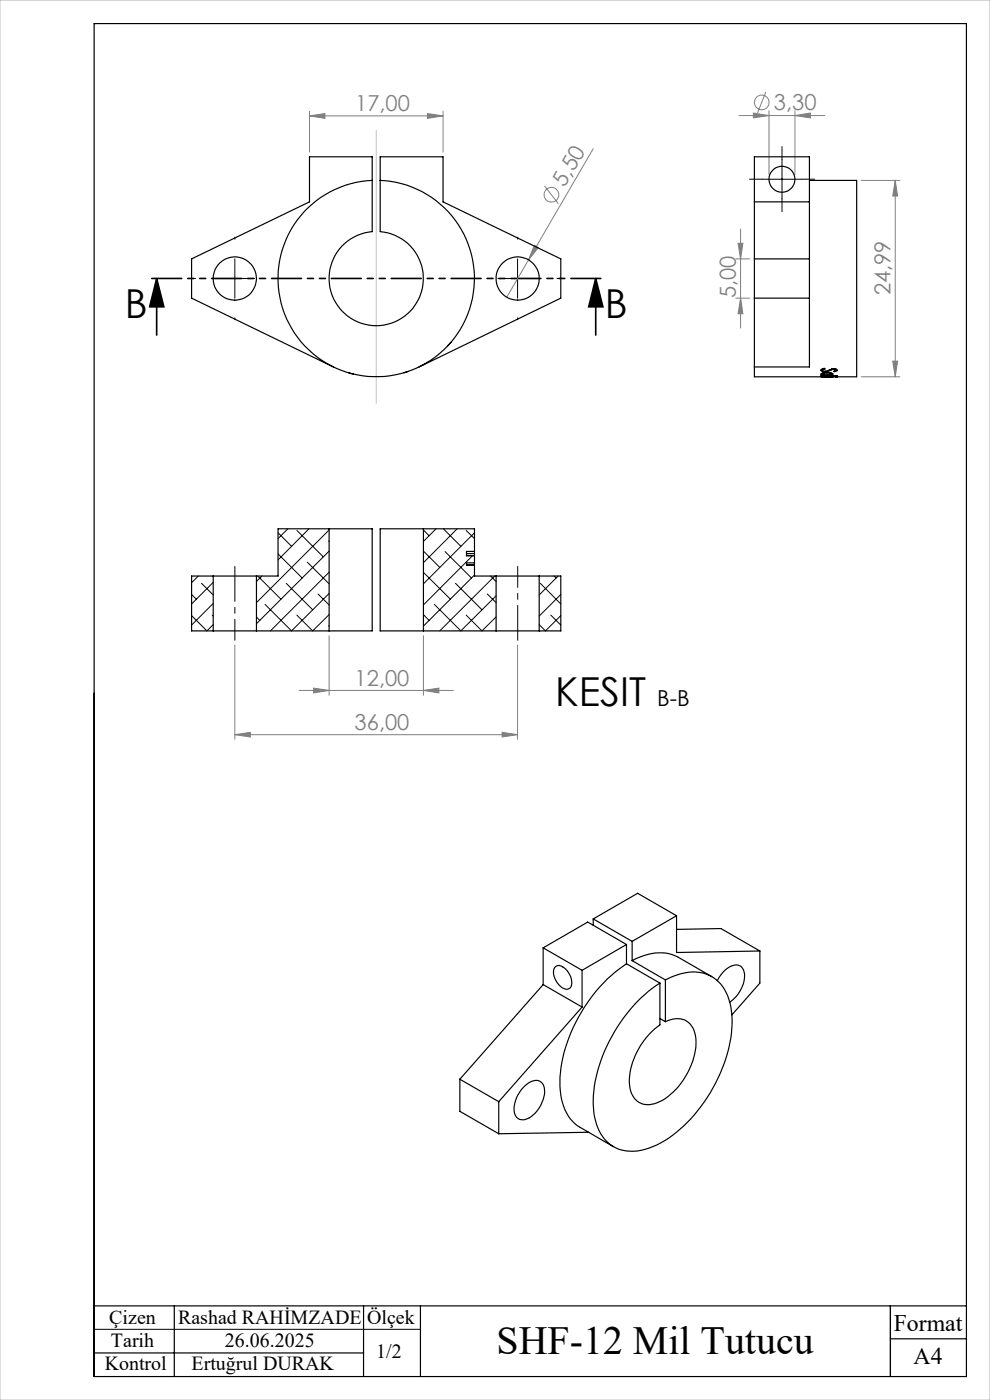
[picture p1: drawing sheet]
<svg xmlns="http://www.w3.org/2000/svg" width="210mm" height="297mm" viewBox="0 0 210 297" stroke-linecap="round" stroke-linejoin="round" font-family="sans-serif">
<g fill="none" stroke="#808080" stroke-width=".21">
<path d="M162.5 19.5l-1.8 4.5M65.7 24.6l3.2-.5v1zM65.7 23.6v8.7M65.7 24.6h28.3M90.7 24.1l3.3 .5-3.3 .5zM94 23.6v8.7M115.5 39.4l2.9 3.8M125.8 31.5l-13.7 23.6M156.8 24.5h18.2M159.8 24l3.3 .5-3.3 .5zM163.1 23.5v13.5M168.6 24.5l3.3-.5v1z"/>
<path d="M168.6 23.5v13.5M182.7 38.3h8.2M189.9 38.3l.5 3.3h-1zM189.9 38.3v41.6M112.1 55.1l-4.6 7.9M113.3 52l.9 .5-2.1 2.6zM156.1 54.9h2.9M156.6 51.6h1l-.5 3.3zM157.1 48.6v21M156.1 63.2h2.9M157.1 63.2l.5 3.4h-1zM182.7 79.9h8.2"/>
<path d="M189.4 76.6h1l-.5 3.3zM49.8 136.8v20M69.8 134.9v12.6M89.8 134.9v12.6M109.8 136.8v20M49.8 155.9l3.3-.5v.9zM49.8 155.9h60M63.5 146.5h32.7M66.5 146l3.3 .5-3.3 .5zM89.8 146.5l3.3-.5v1zM106.5 155.4l3.3 .5-3.3 .4z"/>
<circle cx="161.6" cy="21.7" r="1.55"/>
<circle cx="117" cy="41.3" r="1.56"/>
</g>
<path d="M33.2 59.1l1.5 6h-2.9zM33.2 59.1v12M126.4 59.1l1.5 6h-3zM126.4 59.1v12" fill="none" stroke="#000" stroke-width=".35"/>
<path d="M49.8 120.2v15.6M109.8 135.8v-15.6" fill="none" stroke="#000" stroke-width=".21" stroke-dasharray="15.2 1.3 1.3 1.3" stroke-dashoffset="7.8"/>
<path d="M161.7 38h-2.7M165.9 33.8v-2.7M170.1 38h2.7M41.5 59.1h-.4M49.8 50.7v-.4M58.2 59.1h.4M101.5 59.1h-.4M109.8 50.7v-.4M118.2 59.1h.4M165.9 42.2v2.7M49.8 67.4v.4M109.8 67.4v.4" fill="none" stroke="#000" stroke-width=".21" stroke-dasharray="15.2 1.3 1.3 1.3"/>
<path d="M161.7 38h8.3M165.9 33.9v8.3M45.6 59.1h8.4M49.8 54.9v8.3M105.6 59.1h8.4M109.8 54.9v8.3M20 282h69.2" fill="none" stroke="#000" stroke-width=".21"/>
<path d="M128.4 59.1h-97.1" fill="none" stroke="#000" stroke-width=".35" stroke-dasharray="6.3 1.3 1.3 1.3 1.3 1.3" stroke-dashoffset="-.9"/>
<path d="M20 5h185v287h-185zM20 277h185M37 277v15M77.1 277v15M89.2 277v15M188.9 277v15M20 287h57.1M188.9 284h16.1" fill="none" stroke="#000" stroke-width=".25"/>
<path d="M0 0h210v297h-210zM79.8 27.7v57.8" fill="none" stroke="#c0c0c0" stroke-width=".21"/>
<path d="M126.4 59.1l1.5 6h-3zM33.2 59.1l1.5 6h-2.9z" fill="#000"/>
<g fill="#808080">
<path d="M113.3 52l.9 .5-2.1 2.6z"/>
<path d="M49.8 155.9l3.3-.5v.9zM106.5 155.4l3.3 .5-3.3 .4zM159.8 24l3.3 .5-3.3 .5zM168.6 24.5l3.3-.5v1z"/>
<path d="M89.8 146.5l3.3-.5v1zM66.5 146l3.3 .5-3.3 .5z"/>
<path d="M90.7 24.1l3.3 .5-3.3 .5zM65.7 24.6l3.2-.5v1z"/>
<path d="M189.9 38.3l.5 3.3h-1zM189.4 76.6h1l-.5 3.3zM156.6 51.6h1l-.5 3.3zM157.1 63.2l.5 3.4h-1z"/>
</g>
<g fill="none" stroke="#000" stroke-width=".25">
<path d="M79 38.3a20.8 20.8 0 0 0-17.1 31.4 20.8 20.8 0 0 0 35.8 0 20.8 20.8 0 0 0-17.1-31.4M160 33.3h11.7v44.6h-11.7zM171.7 38.3h10v41.6h-4M160 42.8h11.7M160 54.9h11.7M70.7 77.9l-30.1-14.7v-8.3l25.1-12.1v-9.5h13.3v15.8a10 10 0 0 0-7.7 15.2 10 10 0 0 0 17 0 10 10 0 0 0-7.7-15.2v-15.8h13.4v9.5l25 12.1v8.3l-30.1 14.7M74 79.1l.9 .2M86.5 78.8l-.8 .3M95.7 72.6l-.7 .7M160 77.9v2h17.2M160 63.2h11.7M174.2 79.9h.1"/>
<path d="M174.4 78.5l.6-.2-.2-.2-.7 .4 .3 .3h.6M174.4 78.5l.6 .3M174.4 79.3l.6 .2h1.1l.3-.2M174.4 78.2v.3M174.4 79.2v.1M174.6 79.5l-.4 .1h2.4l-.4-.1M174.6 79.5h.1M175 78.8h.1M175.1 79.8l-.9-.1h3.4l-1.4 .1M175.1 79.8h.7M175.1 79.7v.1M175.4 79l-.9 .1-.3 .2 .4 .2"/>
<path d="M175.4 79l.9 .1 .4 .2-.5 .2M175.4 79.1l1 .2M175.4 79.1l-1 .2M175.4 79v.1M175.8 79.8l.6 .1M175.8 79.7v.1M176.1 78.6l-1.1 .2M176.1 78.4v.2M176.2 79.8l.5 .1h-1.3M176.2 79.5h.1M176.2 79.7v.1M176.4 79.9h-.5"/>
<path d="M176.4 79.2v.1M176.4 79.8v.1M176.4 78.4l-.3 .2M176.4 78.3v.1M176.6 79.9h.1M176.8 78.3l-.4 .1M176.8 78.3l.5 .2M176.8 78.2l.6 .1 .2 .3-.5 .2M176.8 78.2l-1.8 .6M176.8 78.2v.1M177.1 78.7v.1M177.2 79.9h.2"/>
<path d="M177.3 78.5l-.5 .3h.3M177.3 78.2v.3M177.4 79.9h.3M69.8 112.2h9.2v21.6h-9.2M69.8 112.2h-10.8v10h-4.6M69.8 112.2v21.6M89.8 112.2h10.8v4.8h-1.6v.9h1.6M89.8 112.2h-9.2v21.6h9.2M89.8 112.2v21.6M99 119.8h1.6M99 117.4h1.6M99 117.9h1.6"/>
<path d="M100.6 119.8v.1M100.6 117v.4M100.6 119.4h-1.6v.5h1.6v2.3h4.6M100.6 117.4v.5M100.6 119.4v.4M100.6 117.9v1.5M45.2 133.8h9.2M45.2 122.2h9.2M45.2 122.2h-4.6v11.6h4.6M45.2 122.2v11.6M54.4 133.8h15.4M54.4 122.2v11.6"/>
<path d="M89.8 133.8h15.4M105.2 133.8h9.2M105.2 122.2h9.2M105.2 122.2v11.6M114.4 122.2h4.6v11.6h-4.6M114.4 122.2v11.6M125.8 194.9l8.3 4.8M125.8 194.9v1.4M134.1 199.7v4.1M143.5 194.3l-9.4 5.4M143.5 194.3v7.8l17.7-.3M143.5 194.3l-8.2-4.8-9.5 5.4"/>
<path d="M143.5 197.2l9.4-.2 8.3 4.8M115.2 208.9l8.3 4.7M115.2 208.9l-17.7 20M115.2 201.1l8.3 4.7M115.2 201.1v7.8M117.8 205.1a1.98 1.98 0 0 1 2.7 1.1 3.2 3.2 0 0 1 .5 3.3 1.4 1.4 0 0 1-2.1-.2 3.6 3.6 0 0 1-1.2-4zM123.5 213.6l-17.7 20.1M123.5 205.8v7.8M132.9 204.5a33.4 33.4 0 0 0-14.1 24 12.3 12.3 0 0 0 3.1 9.9l8.2 4.9M132.9 200.4l-9.4 5.4M132.9 200.4v4.1M132.9 204.5l7.1 4.1"/>
<path d="M132.9 200.4l-8.2-4.8-9.5 5.5M134.1 203.8a10.2 10.2 0 0 1 9.7-.8l7.2 4.2M134.1 203.8l7 4.1M140 208.6v8.8a15.3 15.3 0 0 0-6.4 12.9 4 4 0 0 0 5.8 3.6 14.6 14.6 0 0 0 7.8-9.6 7.6 7.6 0 0 0-.8-7.1 4.2 4.2 0 0 0-5.3-.5M140 216.1l1.1 .6M141.1 207.9a10.2 10.2 0 0 1 9.7-.8 9.1 9.1 0 0 1 4.4 7.4 29 29 0 0 1-5.2 18.3 27.2 27.2 0 0 1-11.5 10.4 8.6 8.6 0 0 1-10.2-1.4 13.4 13.4 0 0 1-2.3-10.4 33.2 33.2 0 0 1 14-22.8M141.1 207.9v8.8M152.2 208a5.4 5.4 0 0 1 4.2-3.3 2.24 2.24 0 0 1 1.5 2.9 7.4 7.4 0 0 1-3.1 5M161.2 201.8v6.8l-5.9 6.7M97.5 228.9l8.3 4.8M97.5 228.9v6.9l8.3 4.7M105.8 233.7v6.8"/>
<path d="M111 230.7a3.2 3.2 0 0 1 3.5-1.3 3 3 0 0 1 .8 3.6 5.8 5.8 0 0 1-4.5 4.6 2.07 2.07 0 0 1-1.8-2.7 7.3 7.3 0 0 1 2-4.2zM124.8 240.2l-19 .3"/>
<circle cx="165.9" cy="38" r="2.76"/>
<circle cx="49.8" cy="59.1" r="4.6"/>
<circle cx="109.8" cy="59.1" r="4.6"/>
</g>
<g fill="none" stroke="#000" stroke-width=".21">
<path d="M59 117.5l5.1 5.1M59 113l2.8 2.9M61.1 112.2l-2.1 2.1M63 112.5l5.6 5.6M65.2 119.3l4.6 4.6M65.5 112.2l-6.5 6.6M69.7 114.8l.1 .1M69.8 112.4l-15.4 15.4M69.8 116.9l-15.4 15.4M89.8 116.9l3.5 3.5M89.8 112.4l1.2 1.3M92.5 112.2l-2.7 2.7"/>
<path d="M94.1 112.2l3.7 3.7M94.4 117l5.6 5.6M97 112.2l-7.2 7.2M98.9 112.5l1.7 1.8M100.2 117.9l-10.4 10.4M100.6 113l-10.8 10.9M40.6 130.6l3.3 3.2 1.3-1.3M40.6 126.1l1 1M42.1 122.2l-1.5 1.4M42.8 123.8l2.4 2.4M45 130.5l.2 .2M45.2 123.5l-4.6 4.6"/>
<path d="M45.2 128l-4.6 4.6M54.4 130.9l.7 .7M54.7 122.2l4.9 4.9M55.6 122.2l-1.2 1.2M60.7 123.8l5.6 5.6M67.5 126l2.3 2.3M69.7 132.7l.1 .1M69.8 121.4l-12.4 12.4M69.8 125.9l-8 7.9-5.6-5.6M69.8 130.4l-3.5 3.4-3.3-3.3M89.8 130.4l1.2 1.2M89.9 121.5l5.6 5.6"/>
<path d="M96.6 123.8l5.6 5.6M98.9 130.5l3.3 3.3 3-2.9M100.6 122l-10.8 10.8M103.4 126l1.8 1.8M104.1 122.2l1.1 1.2M105 122.2l-11.7 11.6M105.2 126.4l-7.4 7.4-5.7-5.6M114.6 123.8l4.4 4.3M116.8 130.5l2.2 2.1M117.5 122.2l.5 .4M118.4 122.2l-4 4M119 130.6l-3.3 3.2-1.3-1.3"/>
<path d="M119 126.1l-4.6 4.6"/>
</g>
<g font-size="8.5">
<text x="26.5" y="67.4">B</text>
<text x="128.3" y="67.4">B</text>
<text x="117.8" y="149.8">KESIT</text>
<text x="105.3" y="287.3">SHF-12 Mil Tutucu</text>
</g>
<g font-size="5">
<text x="189.6" y="282.4">Format</text>
<text x="193.8" y="289.4">A4</text>
</g>
<g font-size="4.7" fill="#808080">
<text x="75.3" y="23.6">17,00</text>
<text x="164.2" y="23.4">3,30</text>
<text x="119.8" y="39.9" transform="rotate(-60 119.8 39.9)">5,50</text>
<text x="156.1" y="63.3" transform="rotate(-90 156.1 63.3)">5,00</text>
<text x="188.9" y="62.6" transform="rotate(-90 188.9 62.6)">24,99</text>
<text x="75.2" y="145.5">12,00</text>
<text x="75.2" y="154.8">36,00</text>
</g>
<text font-size="4.7" x="139.4" y="149.8">B-B</text>
<g font-size="4.2">
<text x="23.2" y="280.8">Çizen</text>
<text x="37.8" y="280.8">Rashad RAHİMZADE</text>
<text x="77.9" y="280.8">Ölçek</text>
<text x="23.5" y="285.9">Tarih</text>
<text x="47.7" y="285.9">26.06.2025</text>
<text x="22.2" y="290.7">Kontrol</text>
<text x="40.6" y="290.7">Ertuğrul DURAK</text>
<text x="79.8" y="288.1">1/2</text>
</g>
</svg>
